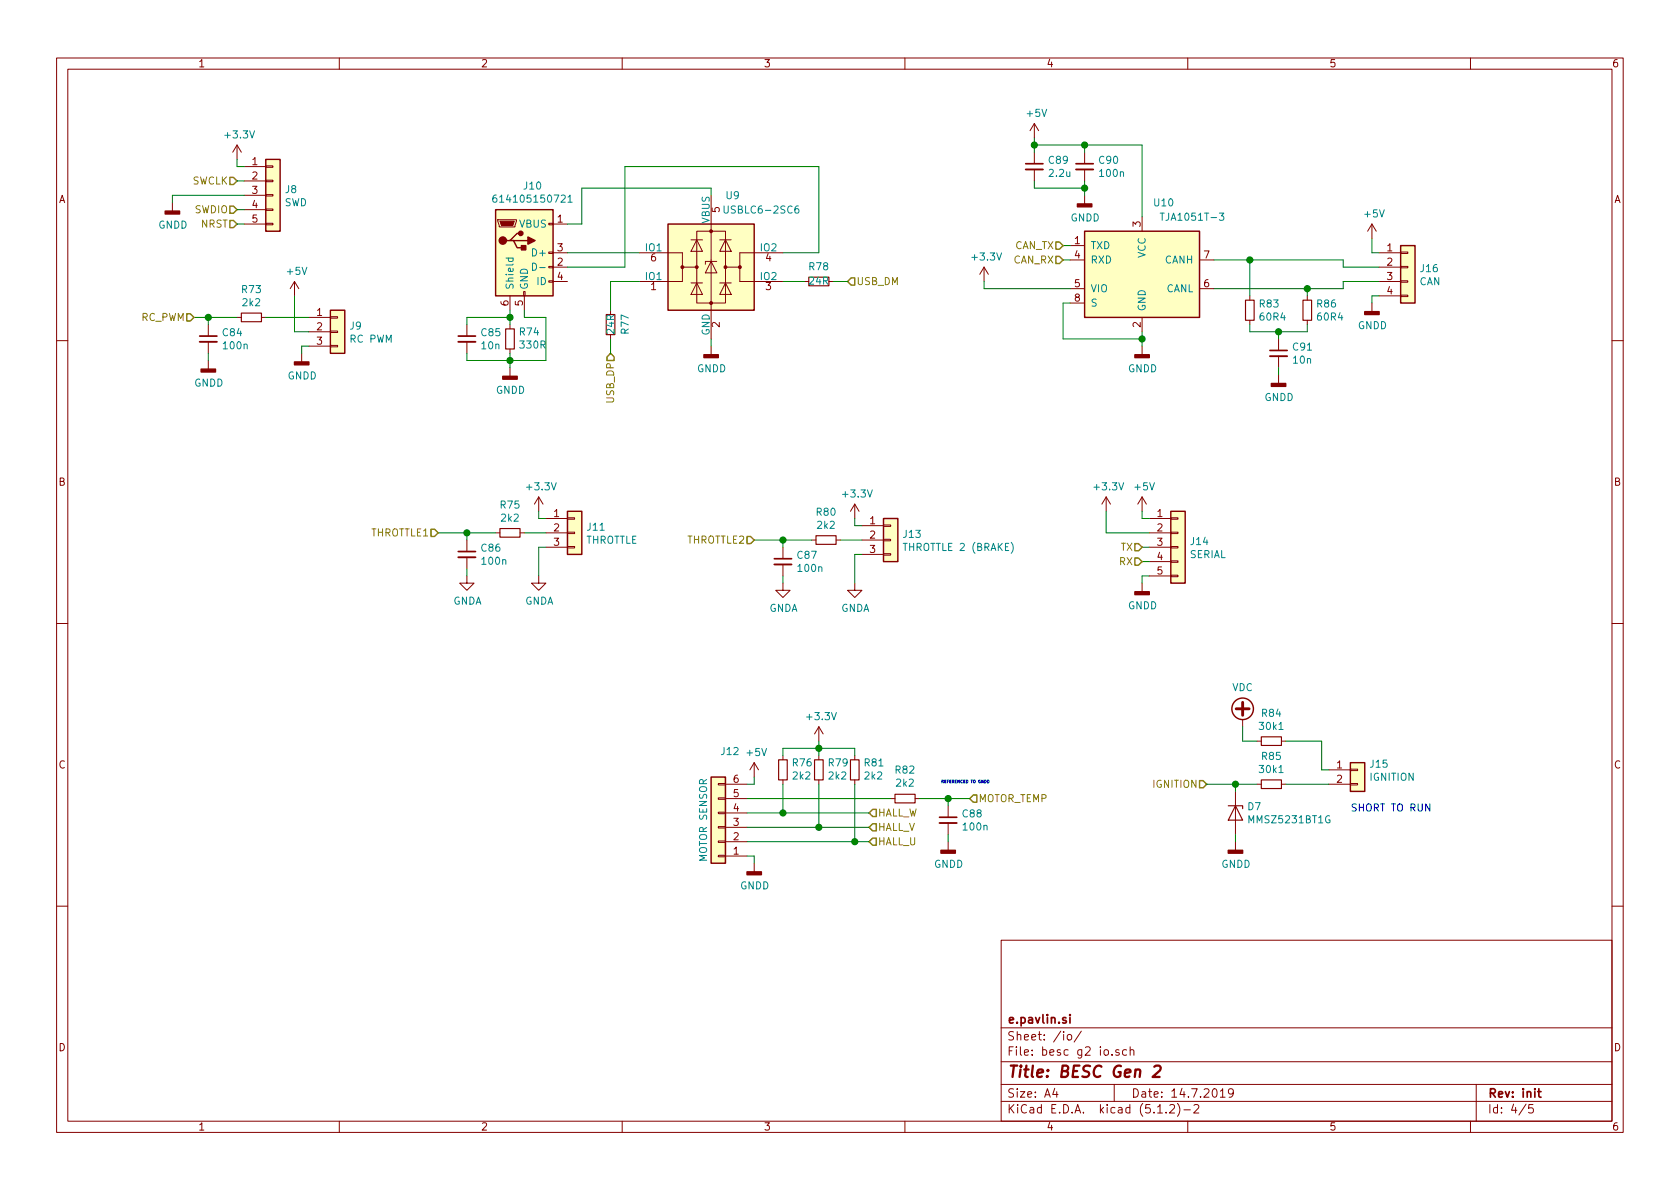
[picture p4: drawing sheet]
EESchema Schematic File Version 4
LIBS:besc g2-cache
EELAYER 29 0
EELAYER END
$Descr A4 11693 8268
encoding utf-8
Sheet 4 5
Title "BESC Gen 2"
Date "14.7.2019"
Rev "init"
Comp "e.pavlin.si"
Comment1 ""
Comment2 ""
Comment3 ""
Comment4 ""
$EndDescr
$Comp
L Interface_CAN_LIN:TJA1051T-3 U10
U 1 1
P 7950 1900
F 0 "U10" H 8100 2400 50  0000 C CNN
F 1 "TJA1051T-3" H 8300 2300 50  0000 C CNN
F 2 "Package_SO:SOIC-8_3.9x4.9mm_P1.27mm" H 7950 1400 50  0001 C CIN
F 3 "http://www.nxp.com/documents/data_sheet/TJA1051.pdf" H 7950 1900 50  0001 C CNN
	1    7950 1900
	1    0    0    -1  
$EndComp
$Comp
L Device:C_Small C90
U 1 1
P 7550 1150
F 0 "C90" H 7642 1196 50  0000 L CNN
F 1 "100n" H 7642 1105 50  0000 L CNN
F 2 "Capacitor_SMD:C_0603_1608Metric" H 7550 1150 50  0001 C CNN
F 3 "~" H 7550 1150 50  0001 C CNN
	1    7550 1150
	1    0    0    -1  
$EndComp
Wire Wire Line
	7950 1000 7550 1000
Wire Wire Line
	7550 1000 7550 1050
$Comp
L power:GNDD #PWR0118
U 1 1
P 7550 1350
F 0 "#PWR0118" H 7550 1100 50  0001 C CNN
F 1 "GNDD" H 7554 1195 50  0000 C CNN
F 2 "" H 7550 1350 50  0001 C CNN
F 3 "" H 7550 1350 50  0001 C CNN
	1    7550 1350
	1    0    0    -1  
$EndComp
Wire Wire Line
	7550 1250 7550 1300
$Comp
L power:+3.3V #PWR?
U 1 1
P 6850 1950
AR Path="/5C9CD837/5D350B85" Ref="#PWR?"  Part="1" 
AR Path="/5CA11DF8/5D350B85" Ref="#PWR?"  Part="1" 
AR Path="/5D184511/5D350B85" Ref="#PWR0116"  Part="1" 
F 0 "#PWR0116" H 6850 1800 50  0001 C CNN
F 1 "+3.3V" H 6865 2123 50  0000 C CNN
F 2 "" H 6850 1950 50  0001 C CNN
F 3 "" H 6850 1950 50  0001 C CNN
	1    6850 1950
	1    0    0    -1  
$EndComp
$Comp
L Device:R_Small R83
U 1 1
P 8700 2150
F 0 "R83" H 8759 2196 50  0000 L CNN
F 1 "60R4" H 8759 2105 50  0000 L CNN
F 2 "Resistor_SMD:R_0603_1608Metric" H 8700 2150 50  0001 C CNN
F 3 "~" H 8700 2150 50  0001 C CNN
	1    8700 2150
	1    0    0    -1  
$EndComp
$Comp
L Device:R_Small R86
U 1 1
P 9100 2150
F 0 "R86" H 9159 2196 50  0000 L CNN
F 1 "60R4" H 9159 2105 50  0000 L CNN
F 2 "Resistor_SMD:R_0603_1608Metric" H 9100 2150 50  0001 C CNN
F 3 "~" H 9100 2150 50  0001 C CNN
	1    9100 2150
	1    0    0    -1  
$EndComp
$Comp
L Device:C_Small C91
U 1 1
P 8900 2450
F 0 "C91" H 8992 2496 50  0000 L CNN
F 1 "10n" H 8992 2405 50  0000 L CNN
F 2 "Capacitor_SMD:C_0603_1608Metric" H 8900 2450 50  0001 C CNN
F 3 "~" H 8900 2450 50  0001 C CNN
	1    8900 2450
	1    0    0    -1  
$EndComp
Wire Wire Line
	8700 2250 8700 2300
Wire Wire Line
	8700 2300 8900 2300
Wire Wire Line
	9100 2300 9100 2250
Wire Wire Line
	8900 2350 8900 2300
Connection ~ 8900 2300
Wire Wire Line
	8900 2300 9100 2300
Wire Wire Line
	8450 2000 9100 2000
Wire Wire Line
	8450 1800 8700 1800
Wire Wire Line
	9100 2050 9100 2000
Connection ~ 9100 2000
Wire Wire Line
	9100 2000 9350 2000
Wire Wire Line
	8700 2050 8700 1800
Connection ~ 8700 1800
Wire Wire Line
	8700 1800 9350 1800
$Comp
L power:GNDD #PWR0125
U 1 1
P 8900 2600
F 0 "#PWR0125" H 8900 2350 50  0001 C CNN
F 1 "GNDD" H 8904 2445 50  0000 C CNN
F 2 "" H 8900 2600 50  0001 C CNN
F 3 "" H 8900 2600 50  0001 C CNN
	1    8900 2600
	1    0    0    -1  
$EndComp
Wire Wire Line
	8900 2550 8900 2600
$Comp
L Connector_Generic:Conn_01x04 J16
U 1 1
P 9800 1850
F 0 "J16" H 9880 1842 50  0000 L CNN
F 1 "CAN" H 9880 1751 50  0000 L CNN
F 2 "Connector_PinHeader_2.54mm:PinHeader_1x04_P2.54mm_Vertical" H 9800 1850 50  0001 C CNN
F 3 "~" H 9800 1850 50  0001 C CNN
	1    9800 1850
	1    0    0    -1  
$EndComp
Wire Wire Line
	9600 1950 9350 1950
Wire Wire Line
	9350 1950 9350 2000
Wire Wire Line
	9350 1800 9350 1850
Wire Wire Line
	9350 1850 9600 1850
$Comp
L power:GNDD #PWR0127
U 1 1
P 9550 2100
F 0 "#PWR0127" H 9550 1850 50  0001 C CNN
F 1 "GNDD" H 9554 1945 50  0000 C CNN
F 2 "" H 9550 2100 50  0001 C CNN
F 3 "" H 9550 2100 50  0001 C CNN
	1    9550 2100
	1    0    0    -1  
$EndComp
Wire Wire Line
	9600 2050 9550 2050
Wire Wire Line
	9550 2050 9550 2100
Wire Wire Line
	9600 1750 9550 1750
Wire Wire Line
	9550 1750 9550 1650
$Comp
L power:+5V #PWR0126
U 1 1
P 9550 1650
F 0 "#PWR0126" H 9550 1500 50  0001 C CNN
F 1 "+5V" H 9565 1823 50  0000 C CNN
F 2 "" H 9550 1650 50  0001 C CNN
F 3 "" H 9550 1650 50  0001 C CNN
	1    9550 1650
	1    0    0    -1  
$EndComp
$Comp
L power:GNDD #PWR0120
U 1 1
P 7950 2400
F 0 "#PWR0120" H 7950 2150 50  0001 C CNN
F 1 "GNDD" H 7954 2245 50  0000 C CNN
F 2 "" H 7950 2400 50  0001 C CNN
F 3 "" H 7950 2400 50  0001 C CNN
	1    7950 2400
	1    0    0    -1  
$EndComp
Wire Wire Line
	7950 2300 7950 2350
Wire Wire Line
	7450 2100 7400 2100
Wire Wire Line
	7400 2350 7950 2350
Wire Wire Line
	7400 2100 7400 2350
Connection ~ 7950 2350
Wire Wire Line
	7950 2350 7950 2400
$Comp
L power:+5V #PWR0117
U 1 1
P 7200 950
F 0 "#PWR0117" H 7200 800 50  0001 C CNN
F 1 "+5V" H 7215 1123 50  0000 C CNN
F 2 "" H 7200 950 50  0001 C CNN
F 3 "" H 7200 950 50  0001 C CNN
	1    7200 950 
	1    0    0    -1  
$EndComp
$Comp
L Device:C_Small C89
U 1 1
P 7200 1150
F 0 "C89" H 7292 1196 50  0000 L CNN
F 1 "2.2u" H 7292 1105 50  0000 L CNN
F 2 "Capacitor_SMD:C_0603_1608Metric" H 7200 1150 50  0001 C CNN
F 3 "~" H 7200 1150 50  0001 C CNN
	1    7200 1150
	1    0    0    -1  
$EndComp
Wire Wire Line
	7200 950  7200 1000
Wire Wire Line
	7550 1000 7200 1000
Connection ~ 7550 1000
Connection ~ 7200 1000
Wire Wire Line
	7200 1000 7200 1050
Wire Wire Line
	7200 1250 7200 1300
Wire Wire Line
	7200 1300 7550 1300
Connection ~ 7550 1300
Wire Wire Line
	7550 1300 7550 1350
Wire Wire Line
	7950 1000 7950 1500
Wire Wire Line
	7450 1800 7400 1800
Wire Wire Line
	7450 1700 7400 1700
Text HLabel 7400 1700 0    50   Input ~ 0
CAN_TX
Text HLabel 7400 1800 0    50   Input ~ 0
CAN_RX
$Comp
L Connector_Generic:Conn_01x05 J8
U 1 1
P 1900 1350
F 0 "J8" H 1980 1392 50  0000 L CNN
F 1 "SWD" H 1980 1301 50  0000 L CNN
F 2 "Connector_PinHeader_2.54mm:PinHeader_1x05_P2.54mm_Vertical" H 1900 1350 50  0001 C CNN
F 3 "~" H 1900 1350 50  0001 C CNN
	1    1900 1350
	1    0    0    -1  
$EndComp
$Comp
L power:GNDD #PWR099
U 1 1
P 1200 1400
F 0 "#PWR099" H 1200 1150 50  0001 C CNN
F 1 "GNDD" H 1204 1245 50  0000 C CNN
F 2 "" H 1200 1400 50  0001 C CNN
F 3 "" H 1200 1400 50  0001 C CNN
	1    1200 1400
	1    0    0    -1  
$EndComp
$Comp
L power:+3.3V #PWR?
U 1 1
P 1650 1100
AR Path="/5C9CD837/5DDF3D2F" Ref="#PWR?"  Part="1" 
AR Path="/5CA11DF8/5DDF3D2F" Ref="#PWR?"  Part="1" 
AR Path="/5D184511/5DDF3D2F" Ref="#PWR0101"  Part="1" 
F 0 "#PWR0101" H 1650 950 50  0001 C CNN
F 1 "+3.3V" H 1665 1273 50  0000 C CNN
F 2 "" H 1650 1100 50  0001 C CNN
F 3 "" H 1650 1100 50  0001 C CNN
	1    1650 1100
	1    0    0    -1  
$EndComp
Wire Wire Line
	1700 1150 1650 1150
Wire Wire Line
	1650 1150 1650 1100
Wire Wire Line
	6850 2000 7450 2000
Wire Wire Line
	6850 1950 6850 2000
Text HLabel 1650 1550 0    50   Input ~ 0
NRST
Text HLabel 1650 1450 0    50   Input ~ 0
SWDIO
Wire Wire Line
	1200 1350 1200 1400
Wire Wire Line
	1200 1350 1700 1350
Wire Wire Line
	1700 1450 1650 1450
Wire Wire Line
	1700 1550 1650 1550
Text HLabel 1650 1250 0    50   Input ~ 0
SWCLK
Wire Wire Line
	1700 1250 1650 1250
$Comp
L Connector_Generic:Conn_01x03 J9
U 1 1
P 2350 2300
F 0 "J9" H 2430 2342 50  0000 L CNN
F 1 "RC PWM" H 2430 2251 50  0000 L CNN
F 2 "Connector_PinHeader_2.54mm:PinHeader_1x03_P2.54mm_Vertical" H 2350 2300 50  0001 C CNN
F 3 "~" H 2350 2300 50  0001 C CNN
	1    2350 2300
	1    0    0    -1  
$EndComp
$Comp
L power:GNDD #PWR0103
U 1 1
P 2100 2450
F 0 "#PWR0103" H 2100 2200 50  0001 C CNN
F 1 "GNDD" H 2104 2295 50  0000 C CNN
F 2 "" H 2100 2450 50  0001 C CNN
F 3 "" H 2100 2450 50  0001 C CNN
	1    2100 2450
	1    0    0    -1  
$EndComp
Wire Wire Line
	2150 2400 2100 2400
Wire Wire Line
	2100 2400 2100 2450
$Comp
L power:+5V #PWR0102
U 1 1
P 2050 2050
F 0 "#PWR0102" H 2050 1900 50  0001 C CNN
F 1 "+5V" H 2065 2223 50  0000 C CNN
F 2 "" H 2050 2050 50  0001 C CNN
F 3 "" H 2050 2050 50  0001 C CNN
	1    2050 2050
	1    0    0    -1  
$EndComp
Wire Wire Line
	2150 2300 2050 2300
Wire Wire Line
	2050 2300 2050 2050
$Comp
L Device:C_Small C84
U 1 1
P 1450 2350
F 0 "C84" H 1542 2396 50  0000 L CNN
F 1 "100n" H 1542 2305 50  0000 L CNN
F 2 "Capacitor_SMD:C_0603_1608Metric" H 1450 2350 50  0001 C CNN
F 3 "~" H 1450 2350 50  0001 C CNN
	1    1450 2350
	1    0    0    -1  
$EndComp
$Comp
L Device:R_Small R73
U 1 1
P 1750 2200
F 0 "R73" V 1554 2200 50  0000 C CNN
F 1 "2k2" V 1645 2200 50  0000 C CNN
F 2 "Resistor_SMD:R_0603_1608Metric" H 1750 2200 50  0001 C CNN
F 3 "~" H 1750 2200 50  0001 C CNN
	1    1750 2200
	0    1    1    0   
$EndComp
Wire Wire Line
	1850 2200 2150 2200
Wire Wire Line
	1650 2200 1450 2200
Wire Wire Line
	1450 2200 1450 2250
$Comp
L power:GNDD #PWR0100
U 1 1
P 1450 2500
F 0 "#PWR0100" H 1450 2250 50  0001 C CNN
F 1 "GNDD" H 1454 2345 50  0000 C CNN
F 2 "" H 1450 2500 50  0001 C CNN
F 3 "" H 1450 2500 50  0001 C CNN
	1    1450 2500
	1    0    0    -1  
$EndComp
Wire Wire Line
	1450 2450 1450 2500
Wire Wire Line
	1450 2200 1350 2200
Connection ~ 1450 2200
Text HLabel 1350 2200 0    50   Input ~ 0
RC_PWM
$Comp
L Power_Protection:USBLC6-2SC6 U9
U 1 1
P 4950 1850
F 0 "U9" H 5100 2350 50  0000 C CNN
F 1 "USBLC6-2SC6" H 5300 2250 50  0000 C CNN
F 2 "Package_TO_SOT_SMD:SOT-666" H 4200 2250 50  0001 C CNN
F 3 "http://www2.st.com/resource/en/datasheet/CD00050750.pdf" H 5150 2200 50  0001 C CNN
	1    4950 1850
	1    0    0    -1  
$EndComp
$Comp
L power:GNDD #PWR0108
U 1 1
P 4950 2400
F 0 "#PWR0108" H 4950 2150 50  0001 C CNN
F 1 "GNDD" H 4954 2245 50  0000 C CNN
F 2 "" H 4950 2400 50  0001 C CNN
F 3 "" H 4950 2400 50  0001 C CNN
	1    4950 2400
	1    0    0    -1  
$EndComp
Wire Wire Line
	4950 2350 4950 2400
$Comp
L Connector:USB_B_Micro J10
U 1 1
P 3650 1750
F 0 "J10" H 3707 2217 50  0000 C CNN
F 1 "614105150721" H 3707 2126 50  0000 C CNN
F 2 "Connector_USB:USB_Micro-B_Wuerth_614105150721_Vertical_CircularHoles" H 3800 1700 50  0001 C CNN
F 3 "~" H 3800 1700 50  0001 C CNN
	1    3650 1750
	1    0    0    -1  
$EndComp
Wire Wire Line
	3950 1850 4350 1850
Wire Wire Line
	4450 1750 3950 1750
Wire Wire Line
	3950 1550 4050 1550
Wire Wire Line
	4050 1300 4950 1300
Wire Wire Line
	4950 1300 4950 1350
Wire Wire Line
	4050 1300 4050 1550
$Comp
L power:GNDD #PWR0105
U 1 1
P 3550 2550
F 0 "#PWR0105" H 3550 2300 50  0001 C CNN
F 1 "GNDD" H 3554 2395 50  0000 C CNN
F 2 "" H 3550 2550 50  0001 C CNN
F 3 "" H 3550 2550 50  0001 C CNN
	1    3550 2550
	1    0    0    -1  
$EndComp
$Comp
L Device:R_Small R74
U 1 1
P 3550 2350
F 0 "R74" H 3491 2304 50  0000 R CNN
F 1 "330R" H 3491 2395 50  0000 R CNN
F 2 "Resistor_SMD:R_0603_1608Metric" H 3550 2350 50  0001 C CNN
F 3 "~" H 3550 2350 50  0001 C CNN
	1    3550 2350
	-1   0    0    1   
$EndComp
$Comp
L Device:C_Small C85
U 1 1
P 3250 2350
F 0 "C85" H 3342 2396 50  0000 L CNN
F 1 "10n" H 3342 2305 50  0000 L CNN
F 2 "Capacitor_SMD:C_0603_1608Metric" H 3250 2350 50  0001 C CNN
F 3 "~" H 3250 2350 50  0001 C CNN
	1    3250 2350
	1    0    0    -1  
$EndComp
Wire Wire Line
	3550 2250 3550 2200
Wire Wire Line
	3250 2250 3250 2200
Wire Wire Line
	3250 2200 3550 2200
Connection ~ 3550 2200
Wire Wire Line
	3550 2200 3550 2150
Wire Wire Line
	3250 2450 3250 2500
Wire Wire Line
	3250 2500 3550 2500
Wire Wire Line
	3550 2500 3550 2450
Wire Wire Line
	3650 2150 3650 2200
Wire Wire Line
	3650 2200 3800 2200
Wire Wire Line
	3800 2200 3800 2500
Wire Wire Line
	3800 2500 3550 2500
Connection ~ 3550 2500
Wire Wire Line
	3550 2500 3550 2550
$Comp
L Device:R_Small R78
U 1 1
P 5700 1950
F 0 "R78" V 5800 1950 50  0000 C CNN
F 1 "24R" V 5700 1950 50  0000 C CNN
F 2 "Resistor_SMD:R_0603_1608Metric" H 5700 1950 50  0001 C CNN
F 3 "~" H 5700 1950 50  0001 C CNN
	1    5700 1950
	0    -1   -1   0   
$EndComp
$Comp
L Device:R_Small R77
U 1 1
P 4250 2250
F 0 "R77" V 4350 2250 50  0000 C CNN
F 1 "24R" V 4250 2250 50  0000 C CNN
F 2 "Resistor_SMD:R_0603_1608Metric" H 4250 2250 50  0001 C CNN
F 3 "~" H 4250 2250 50  0001 C CNN
	1    4250 2250
	1    0    0    -1  
$EndComp
Wire Wire Line
	5450 1950 5600 1950
Text HLabel 4250 2450 3    50   Input ~ 0
USB_DP
Text HLabel 5900 1950 2    50   Input ~ 0
USB_DM
Wire Wire Line
	4250 2350 4250 2450
Wire Wire Line
	5900 1950 5800 1950
$Comp
L Connector_Generic:Conn_01x03 J11
U 1 1
P 4000 3700
F 0 "J11" H 4080 3742 50  0000 L CNN
F 1 "THROTTLE" H 4080 3651 50  0000 L CNN
F 2 "Connector_PinHeader_2.54mm:PinHeader_1x03_P2.54mm_Vertical" H 4000 3700 50  0001 C CNN
F 3 "~" H 4000 3700 50  0001 C CNN
	1    4000 3700
	1    0    0    -1  
$EndComp
Wire Wire Line
	3800 3800 3750 3800
$Comp
L power:+3.3V #PWR?
U 1 1
P 3750 3550
AR Path="/5C9CD837/5DE63119" Ref="#PWR?"  Part="1" 
AR Path="/5CA11DF8/5DE63119" Ref="#PWR?"  Part="1" 
AR Path="/5D184511/5DE63119" Ref="#PWR0106"  Part="1" 
F 0 "#PWR0106" H 3750 3400 50  0001 C CNN
F 1 "+3.3V" H 3765 3723 50  0000 C CNN
F 2 "" H 3750 3550 50  0001 C CNN
F 3 "" H 3750 3550 50  0001 C CNN
	1    3750 3550
	1    0    0    -1  
$EndComp
Wire Wire Line
	3800 3600 3750 3600
Wire Wire Line
	3750 3600 3750 3550
Wire Wire Line
	3800 3700 3650 3700
$Comp
L Device:R_Small R75
U 1 1
P 3550 3700
F 0 "R75" V 3354 3700 50  0000 C CNN
F 1 "2k2" V 3445 3700 50  0000 C CNN
F 2 "Resistor_SMD:R_0603_1608Metric" H 3550 3700 50  0001 C CNN
F 3 "~" H 3550 3700 50  0001 C CNN
	1    3550 3700
	0    1    1    0   
$EndComp
$Comp
L Device:C_Small C86
U 1 1
P 3250 3850
F 0 "C86" H 3342 3896 50  0000 L CNN
F 1 "100n" H 3342 3805 50  0000 L CNN
F 2 "Capacitor_SMD:C_0603_1608Metric" H 3250 3850 50  0001 C CNN
F 3 "~" H 3250 3850 50  0001 C CNN
	1    3250 3850
	1    0    0    -1  
$EndComp
Wire Wire Line
	3450 3700 3250 3700
Wire Wire Line
	3250 3700 3250 3750
$Comp
L power:GNDA #PWR0107
U 1 1
P 3750 4000
F 0 "#PWR0107" H 3750 3750 50  0001 C CNN
F 1 "GNDA" H 3755 3827 50  0000 C CNN
F 2 "" H 3750 4000 50  0001 C CNN
F 3 "" H 3750 4000 50  0001 C CNN
	1    3750 4000
	1    0    0    -1  
$EndComp
Wire Wire Line
	3750 3800 3750 4000
$Comp
L power:GNDA #PWR0104
U 1 1
P 3250 4000
F 0 "#PWR0104" H 3250 3750 50  0001 C CNN
F 1 "GNDA" H 3255 3827 50  0000 C CNN
F 2 "" H 3250 4000 50  0001 C CNN
F 3 "" H 3250 4000 50  0001 C CNN
	1    3250 4000
	1    0    0    -1  
$EndComp
Wire Wire Line
	3250 3950 3250 4000
Wire Wire Line
	3250 3700 3050 3700
Connection ~ 3250 3700
Text HLabel 3050 3700 0    50   Input ~ 0
THROTTLE1
$Comp
L Connector_Generic:Conn_01x03 J13
U 1 1
P 6200 3750
F 0 "J13" H 6280 3792 50  0000 L CNN
F 1 "THROTTLE 2 (BRAKE)" H 6280 3701 50  0000 L CNN
F 2 "Connector_PinHeader_2.54mm:PinHeader_1x03_P2.54mm_Vertical" H 6200 3750 50  0001 C CNN
F 3 "~" H 6200 3750 50  0001 C CNN
	1    6200 3750
	1    0    0    -1  
$EndComp
Wire Wire Line
	6000 3850 5950 3850
$Comp
L power:+3.3V #PWR?
U 1 1
P 5950 3600
AR Path="/5C9CD837/5DE7DF2F" Ref="#PWR?"  Part="1" 
AR Path="/5CA11DF8/5DE7DF2F" Ref="#PWR?"  Part="1" 
AR Path="/5D184511/5DE7DF2F" Ref="#PWR0113"  Part="1" 
F 0 "#PWR0113" H 5950 3450 50  0001 C CNN
F 1 "+3.3V" H 5965 3773 50  0000 C CNN
F 2 "" H 5950 3600 50  0001 C CNN
F 3 "" H 5950 3600 50  0001 C CNN
	1    5950 3600
	1    0    0    -1  
$EndComp
Wire Wire Line
	6000 3650 5950 3650
Wire Wire Line
	5950 3650 5950 3600
Wire Wire Line
	6000 3750 5850 3750
$Comp
L Device:R_Small R80
U 1 1
P 5750 3750
F 0 "R80" V 5554 3750 50  0000 C CNN
F 1 "2k2" V 5645 3750 50  0000 C CNN
F 2 "Resistor_SMD:R_0603_1608Metric" H 5750 3750 50  0001 C CNN
F 3 "~" H 5750 3750 50  0001 C CNN
	1    5750 3750
	0    1    1    0   
$EndComp
$Comp
L Device:C_Small C87
U 1 1
P 5450 3900
F 0 "C87" H 5542 3946 50  0000 L CNN
F 1 "100n" H 5542 3855 50  0000 L CNN
F 2 "Capacitor_SMD:C_0603_1608Metric" H 5450 3900 50  0001 C CNN
F 3 "~" H 5450 3900 50  0001 C CNN
	1    5450 3900
	1    0    0    -1  
$EndComp
Wire Wire Line
	5650 3750 5450 3750
Wire Wire Line
	5450 3750 5450 3800
$Comp
L power:GNDA #PWR0114
U 1 1
P 5950 4050
F 0 "#PWR0114" H 5950 3800 50  0001 C CNN
F 1 "GNDA" H 5955 3877 50  0000 C CNN
F 2 "" H 5950 4050 50  0001 C CNN
F 3 "" H 5950 4050 50  0001 C CNN
	1    5950 4050
	1    0    0    -1  
$EndComp
Wire Wire Line
	5950 3850 5950 4050
$Comp
L power:GNDA #PWR0111
U 1 1
P 5450 4050
F 0 "#PWR0111" H 5450 3800 50  0001 C CNN
F 1 "GNDA" H 5455 3877 50  0000 C CNN
F 2 "" H 5450 4050 50  0001 C CNN
F 3 "" H 5450 4050 50  0001 C CNN
	1    5450 4050
	1    0    0    -1  
$EndComp
Wire Wire Line
	5450 4000 5450 4050
Wire Wire Line
	5450 3750 5250 3750
Connection ~ 5450 3750
Text HLabel 5250 3750 0    50   Input ~ 0
THROTTLE2
$Comp
L power:GNDD #PWR0122
U 1 1
P 7950 4050
F 0 "#PWR0122" H 7950 3800 50  0001 C CNN
F 1 "GNDD" H 7954 3895 50  0000 C CNN
F 2 "" H 7950 4050 50  0001 C CNN
F 3 "" H 7950 4050 50  0001 C CNN
	1    7950 4050
	1    0    0    -1  
$EndComp
Wire Wire Line
	8000 4000 7950 4000
Wire Wire Line
	7950 4000 7950 4050
$Comp
L power:+5V #PWR0121
U 1 1
P 7950 3550
F 0 "#PWR0121" H 7950 3400 50  0001 C CNN
F 1 "+5V" H 7965 3723 50  0000 C CNN
F 2 "" H 7950 3550 50  0001 C CNN
F 3 "" H 7950 3550 50  0001 C CNN
	1    7950 3550
	1    0    0    -1  
$EndComp
$Comp
L Connector_Generic:Conn_01x05 J14
U 1 1
P 8200 3800
F 0 "J14" H 8280 3842 50  0000 L CNN
F 1 "SERIAL" H 8280 3751 50  0000 L CNN
F 2 "Connector_PinHeader_2.54mm:PinHeader_1x05_P2.54mm_Vertical" H 8200 3800 50  0001 C CNN
F 3 "~" H 8200 3800 50  0001 C CNN
	1    8200 3800
	1    0    0    -1  
$EndComp
Wire Wire Line
	8000 3600 7950 3600
Wire Wire Line
	7950 3600 7950 3550
$Comp
L power:+3.3V #PWR?
U 1 1
P 7700 3550
AR Path="/5C9CD837/5DE93026" Ref="#PWR?"  Part="1" 
AR Path="/5CA11DF8/5DE93026" Ref="#PWR?"  Part="1" 
AR Path="/5D184511/5DE93026" Ref="#PWR0119"  Part="1" 
F 0 "#PWR0119" H 7700 3400 50  0001 C CNN
F 1 "+3.3V" H 7715 3723 50  0000 C CNN
F 2 "" H 7700 3550 50  0001 C CNN
F 3 "" H 7700 3550 50  0001 C CNN
	1    7700 3550
	1    0    0    -1  
$EndComp
Wire Wire Line
	7700 3700 7700 3550
Wire Wire Line
	7700 3700 8000 3700
Wire Wire Line
	7950 3800 8000 3800
Wire Wire Line
	7950 3900 8000 3900
Text HLabel 7950 3900 0    50   Input ~ 0
RX
Text HLabel 7950 3800 0    50   Input ~ 0
TX
$Comp
L Connector_Generic:Conn_01x06 J12
U 1 1
P 5000 5750
F 0 "J12" H 4918 5225 50  0000 C CNN
F 1 "MOTOR SENSOR" V 5100 5700 50  0000 C CNN
F 2 "Connector_PinHeader_2.54mm:PinHeader_1x06_P2.54mm_Vertical" H 5000 5750 50  0001 C CNN
F 3 "~" H 5000 5750 50  0001 C CNN
	1    5000 5750
	-1   0    0    1   
$EndComp
$Comp
L power:GNDD #PWR0110
U 1 1
P 5250 6000
F 0 "#PWR0110" H 5250 5750 50  0001 C CNN
F 1 "GNDD" H 5254 5845 50  0000 C CNN
F 2 "" H 5250 6000 50  0001 C CNN
F 3 "" H 5250 6000 50  0001 C CNN
	1    5250 6000
	1    0    0    -1  
$EndComp
Wire Wire Line
	5200 5950 5250 5950
Wire Wire Line
	5250 5950 5250 6000
Text HLabel 6750 5550 2    50   Input ~ 0
MOTOR_TEMP
Wire Wire Line
	5200 5850 5950 5850
Text HLabel 6050 5850 2    50   Input ~ 0
HALL_U
Text HLabel 6050 5750 2    50   Input ~ 0
HALL_V
Text HLabel 6050 5650 2    50   Input ~ 0
HALL_W
$Comp
L power:+5V #PWR0109
U 1 1
P 5250 5400
F 0 "#PWR0109" H 5250 5250 50  0001 C CNN
F 1 "+5V" H 5265 5573 50  0000 C CNN
F 2 "" H 5250 5400 50  0001 C CNN
F 3 "" H 5250 5400 50  0001 C CNN
	1    5250 5400
	1    0    0    -1  
$EndComp
Wire Wire Line
	5200 5450 5250 5450
Wire Wire Line
	5250 5450 5250 5400
Wire Wire Line
	6050 5650 5450 5650
Wire Wire Line
	5200 5750 5700 5750
$Comp
L Device:R_Small R76
U 1 1
P 5450 5350
F 0 "R76" H 5391 5304 50  0000 R CNN
F 1 "2k2" H 5391 5395 50  0000 R CNN
F 2 "Resistor_SMD:R_0603_1608Metric" H 5450 5350 50  0001 C CNN
F 3 "~" H 5450 5350 50  0001 C CNN
	1    5450 5350
	-1   0    0    1   
$EndComp
$Comp
L Device:R_Small R79
U 1 1
P 5700 5350
F 0 "R79" H 5641 5304 50  0000 R CNN
F 1 "2k2" H 5641 5395 50  0000 R CNN
F 2 "Resistor_SMD:R_0603_1608Metric" H 5700 5350 50  0001 C CNN
F 3 "~" H 5700 5350 50  0001 C CNN
	1    5700 5350
	-1   0    0    1   
$EndComp
$Comp
L Device:R_Small R81
U 1 1
P 5950 5350
F 0 "R81" H 5891 5304 50  0000 R CNN
F 1 "2k2" H 5891 5395 50  0000 R CNN
F 2 "Resistor_SMD:R_0603_1608Metric" H 5950 5350 50  0001 C CNN
F 3 "~" H 5950 5350 50  0001 C CNN
	1    5950 5350
	-1   0    0    1   
$EndComp
$Comp
L power:+3.3V #PWR?
U 1 1
P 5700 5150
AR Path="/5C9CD837/5DF04D36" Ref="#PWR?"  Part="1" 
AR Path="/5CA11DF8/5DF04D36" Ref="#PWR?"  Part="1" 
AR Path="/5D184511/5DF04D36" Ref="#PWR0112"  Part="1" 
F 0 "#PWR0112" H 5700 5000 50  0001 C CNN
F 1 "+3.3V" H 5715 5323 50  0000 C CNN
F 2 "" H 5700 5150 50  0001 C CNN
F 3 "" H 5700 5150 50  0001 C CNN
	1    5700 5150
	1    0    0    -1  
$EndComp
Wire Wire Line
	5450 5250 5450 5200
Wire Wire Line
	5450 5200 5700 5200
Wire Wire Line
	5950 5200 5950 5250
Wire Wire Line
	5700 5250 5700 5200
Connection ~ 5700 5200
Wire Wire Line
	5700 5200 5950 5200
Wire Wire Line
	5700 5200 5700 5150
Wire Wire Line
	5950 5450 5950 5850
Connection ~ 5950 5850
Wire Wire Line
	5950 5850 6050 5850
Wire Wire Line
	5700 5450 5700 5750
Connection ~ 5700 5750
Wire Wire Line
	5700 5750 6050 5750
Wire Wire Line
	5450 5450 5450 5650
Connection ~ 5450 5650
Wire Wire Line
	5450 5650 5200 5650
$Comp
L Device:R_Small R82
U 1 1
P 6300 5550
F 0 "R82" V 6496 5550 50  0000 C CNN
F 1 "2k2" V 6405 5550 50  0000 C CNN
F 2 "Resistor_SMD:R_0603_1608Metric" H 6300 5550 50  0001 C CNN
F 3 "~" H 6300 5550 50  0001 C CNN
	1    6300 5550
	0    -1   -1   0   
$EndComp
Wire Wire Line
	6200 5550 5200 5550
Wire Wire Line
	6400 5550 6600 5550
$Comp
L Device:C_Small C88
U 1 1
P 6600 5700
F 0 "C88" H 6692 5746 50  0000 L CNN
F 1 "100n" H 6692 5655 50  0000 L CNN
F 2 "Capacitor_SMD:C_0603_1608Metric" H 6600 5700 50  0001 C CNN
F 3 "~" H 6600 5700 50  0001 C CNN
	1    6600 5700
	1    0    0    -1  
$EndComp
Wire Wire Line
	6600 5600 6600 5550
Connection ~ 6600 5550
Wire Wire Line
	6600 5550 6750 5550
$Comp
L power:GNDD #PWR0115
U 1 1
P 6600 5850
F 0 "#PWR0115" H 6600 5600 50  0001 C CNN
F 1 "GNDD" H 6604 5695 50  0000 C CNN
F 2 "" H 6600 5850 50  0001 C CNN
F 3 "" H 6600 5850 50  0001 C CNN
	1    6600 5850
	1    0    0    -1  
$EndComp
Wire Wire Line
	6600 5800 6600 5850
Text Notes 6550 5450 0    20   ~ 0
REFERENCED TO GNDD
$Comp
L Connector_Generic:Conn_01x02 J15
U 1 1
P 9450 5350
F 0 "J15" H 9530 5392 50  0000 L CNN
F 1 "IGNITION" H 9530 5301 50  0000 L CNN
F 2 "Connector_PinHeader_2.54mm:PinHeader_1x02_P2.54mm_Vertical" H 9450 5350 50  0001 C CNN
F 3 "~" H 9450 5350 50  0001 C CNN
	1    9450 5350
	1    0    0    -1  
$EndComp
$Comp
L Device:R_Small R85
U 1 1
P 8850 5450
F 0 "R85" V 8654 5450 50  0000 C CNN
F 1 "30k1" V 8745 5450 50  0000 C CNN
F 2 "Resistor_SMD:R_0603_1608Metric" H 8850 5450 50  0001 C CNN
F 3 "~" H 8850 5450 50  0001 C CNN
	1    8850 5450
	0    1    1    0   
$EndComp
Text HLabel 8400 5450 0    50   Input ~ 0
IGNITION
Wire Wire Line
	8400 5450 8600 5450
$Comp
L power:VDC #PWR0124
U 1 1
P 8650 5050
F 0 "#PWR0124" H 8650 4950 50  0001 C CNN
F 1 "VDC" H 8650 5325 50  0000 C CNN
F 2 "" H 8650 5050 50  0001 C CNN
F 3 "" H 8650 5050 50  0001 C CNN
	1    8650 5050
	1    0    0    -1  
$EndComp
$Comp
L Device:R_Small R84
U 1 1
P 8850 5150
F 0 "R84" V 8654 5150 50  0000 C CNN
F 1 "30k1" V 8745 5150 50  0000 C CNN
F 2 "Resistor_SMD:R_0603_1608Metric" H 8850 5150 50  0001 C CNN
F 3 "~" H 8850 5150 50  0001 C CNN
	1    8850 5150
	0    1    1    0   
$EndComp
Wire Wire Line
	8950 5450 9250 5450
Wire Wire Line
	9250 5350 9200 5350
Wire Wire Line
	9200 5350 9200 5150
Wire Wire Line
	9200 5150 8950 5150
Wire Wire Line
	8750 5150 8650 5150
Wire Wire Line
	8650 5150 8650 5050
$Comp
L Device:D_Zener D7
U 1 1
P 8600 5650
F 0 "D7" V 8554 5729 50  0000 L CNN
F 1 "MMSZ5231BT1G" V 8645 5729 50  0000 L CNN
F 2 "Diode_SMD:D_SOD-123" H 8600 5650 50  0001 C CNN
F 3 "~" H 8600 5650 50  0001 C CNN
	1    8600 5650
	0    1    1    0   
$EndComp
Wire Wire Line
	8600 5500 8600 5450
Connection ~ 8600 5450
Wire Wire Line
	8600 5450 8750 5450
$Comp
L power:GNDD #PWR0123
U 1 1
P 8600 5850
F 0 "#PWR0123" H 8600 5600 50  0001 C CNN
F 1 "GNDD" H 8604 5695 50  0000 C CNN
F 2 "" H 8600 5850 50  0001 C CNN
F 3 "" H 8600 5850 50  0001 C CNN
	1    8600 5850
	1    0    0    -1  
$EndComp
Wire Wire Line
	8600 5850 8600 5800
Text Notes 9400 5650 0    50   ~ 0
SHORT TO RUN
Wire Wire Line
	4450 1950 4250 1950
Wire Wire Line
	4250 1950 4250 2150
Wire Wire Line
	4350 1850 4350 1150
Wire Wire Line
	4350 1150 5700 1150
Wire Wire Line
	5700 1150 5700 1750
Wire Wire Line
	5700 1750 5450 1750
$EndSCHEMATC
